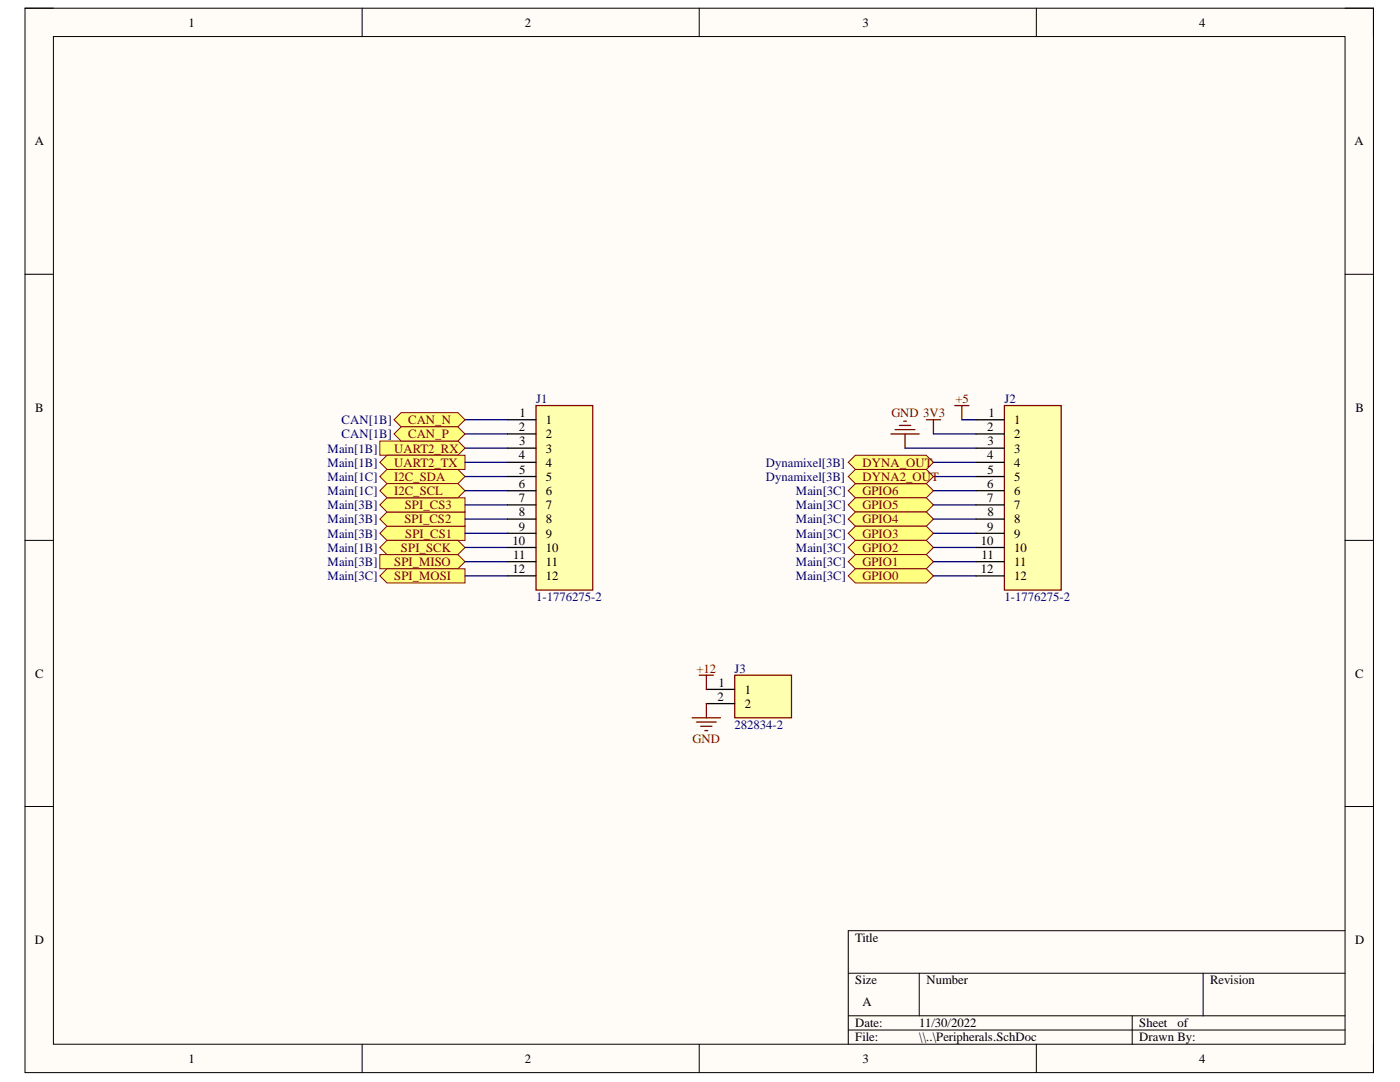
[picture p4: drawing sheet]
<svg xmlns="http://www.w3.org/2000/svg" width="279mm" height="216mm" viewBox="0 0 279 216" stroke-linecap="round" stroke-linejoin="round" font-family="sans-serif">
<path d="M5 1.6h269.1v212.4h-269.1z" fill-rule="evenodd" fill="#fffcf8"/>
<path d="M5 1.6h269.1v212.4h-269.1z" fill="none" stroke="#000" stroke-width=".2"/>
<path d="M10.7 7.3h257.7v201.1h-257.7z" fill-rule="evenodd" fill="#fffcf8"/>
<g fill="none" stroke="#000" stroke-width=".2">
<path d="M5 1.6h5.7M10.7 7.3h257.7v201.1h-257.7zM72.3 1.6v5.7M139.5 1.6v5.7M206.8 1.6v5.7M268.4 1.6h5.7v5.7M5 54.7h5.7M268.4 54.7h5.7M5 107.8h5.7M268.4 107.8h5.7M5 160.9h5.7M268.4 160.9h5.7"/>
<path d="M169.3 194.2h99.1M183.5 194.2v8.5M240.1 194.2v8.5M268.4 185.7h-99.1v22.7M72.3 208.4v5.6M139.5 208.4v5.6M169.3 202.7h99.1M169.3 205.5h99.1M206.8 208.4v5.6M226 202.7v5.7M274.1 208.4v5.6"/>
</g>
<path d="M75.8 110.7h15.6l1.4 1.4-1.4 1.4h-15.6z" fill-rule="evenodd" fill="#ffff80"/>
<path d="M75.8 110.7h15.6l1.4 1.4-1.4 1.4h-15.6z" fill="none" stroke="#800000" stroke-width=".2"/>
<path d="M75.8 114.9l1.4-1.4h15.6v2.8h-15.6z" fill-rule="evenodd" fill="#ffff80"/>
<path d="M75.8 114.9l1.4-1.4h15.6v2.8h-15.6z" fill="none" stroke="#800000" stroke-width=".2"/>
<path d="M75.8 106.4l1.4-1.4h15.6v2.8h-15.6z" fill-rule="evenodd" fill="#ffff80"/>
<path d="M75.8 106.4l1.4-1.4h15.6v2.8h-15.6z" fill="none" stroke="#800000" stroke-width=".2"/>
<path d="M75.8 103.6l1.4-1.4h15.6v2.8h-15.6z" fill-rule="evenodd" fill="#ffff80"/>
<path d="M75.8 103.6l1.4-1.4h15.6v2.8h-15.6z" fill="none" stroke="#800000" stroke-width=".2"/>
<path d="M75.8 100.7l1.4-1.4h15.6v2.9h-15.6z" fill-rule="evenodd" fill="#ffff80"/>
<path d="M75.8 100.7l1.4-1.4h15.6v2.9h-15.6z" fill="none" stroke="#800000" stroke-width=".2"/>
<path d="M75.8 95.1l1.4-1.4h14.2l1.4 1.4-1.4 1.4h-14.2z" fill-rule="evenodd" fill="#ffff80"/>
<path d="M75.8 95.1l1.4-1.4h14.2l1.4 1.4-1.4 1.4h-14.2z" fill="none" stroke="#800000" stroke-width=".2"/>
<path d="M75.8 97.9l1.4-1.4h14.2l1.4 1.4-1.4 1.4h-14.2z" fill-rule="evenodd" fill="#ffff80"/>
<path d="M75.8 97.9l1.4-1.4h14.2l1.4 1.4-1.4 1.4h-14.2z" fill="none" stroke="#800000" stroke-width=".2"/>
<path d="M75.8 109.2l1.4-1.4h14.2l1.4 1.4-1.4 1.5h-14.2z" fill-rule="evenodd" fill="#ffff80"/>
<path d="M75.8 109.2l1.4-1.4h14.2l1.4 1.4-1.4 1.5h-14.2z" fill="none" stroke="#800000" stroke-width=".2"/>
<path d="M75.8 88h15.6l1.4 1.4-1.4 1.4h-15.6z" fill-rule="evenodd" fill="#ffff80"/>
<path d="M75.8 88h15.6l1.4 1.4-1.4 1.4h-15.6z" fill="none" stroke="#800000" stroke-width=".2"/>
<path d="M75.8 92.3l1.4-1.5h15.6v2.9h-15.6z" fill-rule="evenodd" fill="#ffff80"/>
<path d="M75.8 92.3l1.4-1.5h15.6v2.9h-15.6z" fill="none" stroke="#800000" stroke-width=".2"/>
<path d="M169.3 97.9l1.4-1.4h14.2l1.4 1.4-1.4 1.4h-14.2z" fill-rule="evenodd" fill="#ffff80"/>
<path d="M169.3 97.9l1.4-1.4h14.2l1.4 1.4-1.4 1.4h-14.2z" fill="none" stroke="#800000" stroke-width=".2"/>
<path d="M169.3 100.7l1.4-1.4h14.2l1.4 1.4-1.4 1.5h-14.2z" fill-rule="evenodd" fill="#ffff80"/>
<path d="M169.3 100.7l1.4-1.4h14.2l1.4 1.4-1.4 1.5h-14.2z" fill="none" stroke="#800000" stroke-width=".2"/>
<path d="M169.3 103.6l1.4-1.4h14.2l1.4 1.4-1.4 1.4h-14.2z" fill-rule="evenodd" fill="#ffff80"/>
<path d="M169.3 103.6l1.4-1.4h14.2l1.4 1.4-1.4 1.4h-14.2z" fill="none" stroke="#800000" stroke-width=".2"/>
<path d="M169.3 106.4l1.4-1.4h14.2l1.4 1.4-1.4 1.4h-14.2z" fill-rule="evenodd" fill="#ffff80"/>
<path d="M169.3 106.4l1.4-1.4h14.2l1.4 1.4-1.4 1.4h-14.2z" fill="none" stroke="#800000" stroke-width=".2"/>
<path d="M169.3 109.2l1.4-1.4h14.2l1.4 1.4-1.4 1.5h-14.2z" fill-rule="evenodd" fill="#ffff80"/>
<path d="M169.3 109.2l1.4-1.4h14.2l1.4 1.4-1.4 1.5h-14.2z" fill="none" stroke="#800000" stroke-width=".2"/>
<path d="M169.3 112.1l1.4-1.4h14.2l1.4 1.4-1.4 1.4h-14.2z" fill-rule="evenodd" fill="#ffff80"/>
<path d="M169.3 112.1l1.4-1.4h14.2l1.4 1.4-1.4 1.4h-14.2z" fill="none" stroke="#800000" stroke-width=".2"/>
<path d="M169.3 114.9l1.4-1.4h14.2l1.4 1.4-1.4 1.4h-14.2z" fill-rule="evenodd" fill="#ffff80"/>
<path d="M169.3 114.9l1.4-1.4h14.2l1.4 1.4-1.4 1.4h-14.2z" fill="none" stroke="#800000" stroke-width=".2"/>
<path d="M169.3 92.3l1.4-1.5h14.2l1.4 1.5-1.4 1.4h-14.2z" fill-rule="evenodd" fill="#ffff80"/>
<path d="M169.3 92.3l1.4-1.5h14.2l1.4 1.5-1.4 1.4h-14.2z" fill="none" stroke="#800000" stroke-width=".2"/>
<path d="M177.8 86.6h5.7M178.6 85.7h4M179.5 84.9h2.3M180.3 84h.6M180.6 86.6v2.8M184.9 83.8h2.8M186.3 83.8v2.8M190.5 80.9h2.9M192 80.9v2.9" fill="none" stroke="#800000" stroke-width=".25"/>
<g fill="none" stroke="#000080" stroke-width=".25">
<path d="M92.8 95.1h8.5M92.8 97.9h8.5M92.8 89.4h8.5M92.8 92.3h8.5M92.8 83.8h8.5M92.8 86.6h8.5M180.6 89.4h14.2M186.3 95.1h8.5M186.3 92.3h8.5M186.3 97.9h8.5M186.3 86.6h8.5M192 83.8h2.8"/>
<path d="M92.8 112.1h8.5M92.8 114.9h8.5M92.8 100.7h8.5M92.8 103.6h8.5M92.8 106.4h8.5M92.8 109.2h8.5M186.3 112.1h8.5M186.3 114.9h8.5M186.3 100.7h8.5M186.3 103.6h8.5M186.3 106.4h8.5M186.3 109.2h8.5"/>
</g>
<path d="M107 80.9h11.3v36.8h-11.3z" fill-rule="evenodd" fill="#ffffb0"/>
<path d="M107 80.9h11.3v36.8h-11.3z" fill="none" stroke="#800000" stroke-width=".25"/>
<path d="M101.3 83.8h5.7M101.3 86.6h5.7M101.3 89.4h5.7M101.3 92.3h5.7M101.3 95.1h5.7M101.3 97.9h5.7M101.3 100.7h5.7M101.3 103.6h5.7M101.3 106.4h5.7M101.3 109.2h5.7M101.3 112.1h5.7M101.3 114.9h5.7" fill="none" stroke="#000" stroke-width=".25"/>
<path d="M200.4 80.9h11.4v36.8h-11.4z" fill-rule="evenodd" fill="#ffffb0"/>
<path d="M200.4 80.9h11.4v36.8h-11.4z" fill="none" stroke="#800000" stroke-width=".25"/>
<path d="M194.8 83.8h5.6M194.8 86.6h5.6M194.8 89.4h5.6M194.8 92.3h5.6M194.8 95.1h5.6M194.8 97.9h5.6M194.8 100.7h5.6M194.8 103.6h5.6M194.8 106.4h5.6M194.8 109.2h5.6M194.8 112.1h5.6M194.8 114.9h5.6" fill="none" stroke="#000" stroke-width=".25"/>
<path d="M146.6 134.7h11.4v8.5h-11.4z" fill-rule="evenodd" fill="#ffffb0"/>
<path d="M139.5 134.7h2.9M141 134.7v2.9M146.6 134.7h11.4v8.5h-11.4zM138.1 143.2h5.7M139 144.1h3.9M139.8 144.9h2.3M140.7 145.8h.5M141 140.4v2.8" fill="none" stroke="#800000" stroke-width=".25"/>
<path d="M141 137.6h5.6M141 140.4h5.6" fill="none" stroke="#000" stroke-width=".25"/>
<path d="M78.6 83.8l1.5-1.5h11.3l1.4 1.5-1.4 1.4h-11.3z" fill-rule="evenodd" fill="#ffff80"/>
<path d="M78.6 83.8l1.5-1.5h11.3l1.4 1.5-1.4 1.4h-11.3z" fill="none" stroke="#800000" stroke-width=".2"/>
<path d="M78.6 86.6l1.5-1.4h11.3l1.4 1.4-1.4 1.4h-11.3z" fill-rule="evenodd" fill="#ffff80"/>
<path d="M78.6 86.6l1.5-1.4h11.3l1.4 1.4-1.4 1.4h-11.3z" fill="none" stroke="#800000" stroke-width=".2"/>
<path d="M169.3 95.1l1.4-1.4h14.2l1.4 1.4-1.4 1.4h-14.2z" fill-rule="evenodd" fill="#ffff80"/>
<path d="M169.3 95.1l1.4-1.4h14.2l1.4 1.4-1.4 1.4h-14.2z" fill="none" stroke="#800000" stroke-width=".2"/>
<g font-size="2.5">
<text x="37.6" y="5.3">1</text>
<text x="104.7" y="5.3">2</text>
<text x="172.1" y="5.3">3</text>
<text x="239.3" y="5.3">4</text>
<text x="6.9" y="29">A</text>
<text x="270.3" y="29">A</text>
<text x="7" y="82.1">B</text>
<text x="103.7" y="83.2">1</text>
<text x="197.3" y="83.2">1</text>
<text x="270.5" y="82.1">B</text>
<text x="103.5" y="86">2</text>
<text x="103.6" y="88.9">3</text>
<text x="108.9" y="84.6">1</text>
<text x="108.9" y="87.4">2</text>
<text x="197" y="86">2</text>
<text x="197.1" y="88.9">3</text>
<text x="202.4" y="84.6">1</text>
<text x="202.4" y="87.4">2</text>
<text x="103.5" y="91.7">4</text>
<text x="103.6" y="94.5">5</text>
<text x="108.9" y="90.3">3</text>
<text x="108.9" y="93.1">4</text>
<text x="108.9" y="96">5</text>
<text x="197" y="91.7">4</text>
<text x="197.1" y="94.5">5</text>
<text x="202.4" y="90.3">3</text>
<text x="202.4" y="93.1">4</text>
<text x="202.4" y="96">5</text>
<text x="103.5" y="97.3">6</text>
<text x="103.5" y="100.2">7</text>
<text x="108.9" y="98.8">6</text>
<text x="108.9" y="101.6">7</text>
<text x="197" y="97.3">6</text>
<text x="197" y="100.2">7</text>
<text x="202.4" y="98.8">6</text>
<text x="202.4" y="101.6">7</text>
<text x="103.5" y="103">8</text>
<text x="103.5" y="105.9">9</text>
<text x="108.9" y="104.4">8</text>
<text x="108.9" y="107.3">9</text>
<text x="197" y="105.9">9</text>
<text x="197.1" y="103">8</text>
<text x="202.4" y="104.4">8</text>
<text x="202.4" y="107.3">9</text>
<text x="102.3" y="108.7">10</text>
<text x="102.4" y="111.5">11</text>
<text x="108.9" y="110.1">10</text>
<text x="108.9" y="112.9">11</text>
<text x="195.7" y="108.7">10</text>
<text x="195.9" y="111.5">11</text>
<text x="202.4" y="110.1">10</text>
<text x="202.4" y="112.9">11</text>
<text x="102.3" y="114.3">12</text>
<text x="108.9" y="115.8">12</text>
<text x="195.7" y="114.3">12</text>
<text x="202.4" y="115.8">12</text>
<text x="7" y="135.2">C</text>
<text x="143.4" y="137">1</text>
<text x="270.4" y="135.2">C</text>
<text x="143.2" y="139.9">2</text>
<text x="148.6" y="138.4">1</text>
<text x="148.6" y="141.2">2</text>
<text x="6.9" y="188.3">D</text>
<text x="170.7" y="188">Title</text>
<text x="270.4" y="188.3">D</text>
<text x="170.7" y="196.4">Size</text>
<text x="184.9" y="196.4">Number</text>
<text x="241.5" y="196.4">Revision</text>
<text x="172.1" y="200.8">A</text>
<text x="170.7" y="205">Date:</text>
<text x="170.7" y="207.8">File:</text>
<text x="183.5" y="205">11/30/2022</text>
<text x="183.5" y="207.8">\\..\Peripherals.SchDoc</text>
<text x="227.4" y="205">Sheet</text>
<text x="227.4" y="207.8">Drawn By:</text>
<text x="235" y="205">of</text>
<text x="37.6" y="212.1">1</text>
<text x="104.7" y="212.1">2</text>
<text x="172.1" y="212.1">3</text>
<text x="239.3" y="212.1">4</text>
</g>
<g font-size="2.5" fill="#000080">
<text x="107" y="80.3">J1</text>
<text x="200.5" y="80.3">J2</text>
<text x="68.2" y="84.6">CAN[1B]</text>
<text x="68.2" y="87.4">CAN[1B]</text>
<text x="65.4" y="96">Main[1C]</text>
<text x="65.4" y="90.3">Main[1B]</text>
<text x="65.4" y="93.1">Main[1B]</text>
<text x="152.8" y="93.1">Dynamixel[3B]</text>
<text x="152.8" y="96">Dynamixel[3B]</text>
<text x="65.4" y="101.6">Main[3B]</text>
<text x="65.4" y="98.8">Main[1C]</text>
<text x="158.9" y="98.8">Main[3C]</text>
<text x="158.9" y="101.6">Main[3C]</text>
<text x="65.4" y="107.3">Main[3B]</text>
<text x="65.4" y="104.4">Main[3B]</text>
<text x="158.9" y="104.4">Main[3C]</text>
<text x="158.9" y="107.3">Main[3C]</text>
<text x="65.4" y="112.9">Main[3B]</text>
<text x="65.4" y="110.1">Main[1B]</text>
<text x="158.9" y="110.1">Main[3C]</text>
<text x="158.9" y="112.9">Main[3C]</text>
<text x="65.4" y="115.8">Main[3C]</text>
<text x="107" y="120">1-1776275-2</text>
<text x="158.9" y="115.8">Main[3C]</text>
<text x="200.5" y="120">1-1776275-2</text>
<text x="146.6" y="134.2">J3</text>
<text x="146.6" y="145.5">282834-2</text>
</g>
<g font-size="2.5" fill="#800000">
<text x="177.9" y="83.2">GND 3V3</text>
<text x="190.7" y="80.3">+5</text>
<text x="81.5" y="84.6">CAN_N</text>
<text x="81.5" y="87.4">CAN_P</text>
<text x="78.7" y="96">I2C_SDA</text>
<text x="78.7" y="90.3">UART2_RX</text>
<text x="78.7" y="93.1">UART2_TX</text>
<text x="172.1" y="93.1">DYNA_OUT</text>
<text x="172.1" y="96">DYNA2_OUT</text>
<text x="78.7" y="98.8">I2C_SCL</text>
<text x="80.8" y="101.6">SPI_CS3</text>
<text x="172.1" y="98.8">GPIO6</text>
<text x="172.1" y="101.6">GPIO5</text>
<text x="80.7" y="104.4">SPI_CS2</text>
<text x="80.9" y="107.3">SPI_CS1</text>
<text x="172.1" y="104.4">GPIO4</text>
<text x="172.1" y="107.3">GPIO3</text>
<text x="78.7" y="112.9">SPI_MISO</text>
<text x="80" y="110.1">SPI_SCK</text>
<text x="172.1" y="110.1">GPIO2</text>
<text x="172.1" y="112.9">GPIO1</text>
<text x="78.7" y="115.8">SPI_MOSI</text>
<text x="172.1" y="115.8">GPIO0</text>
<text x="139" y="134.2">+12</text>
<text x="138.2" y="148.3">GND</text>
</g>
</svg>
